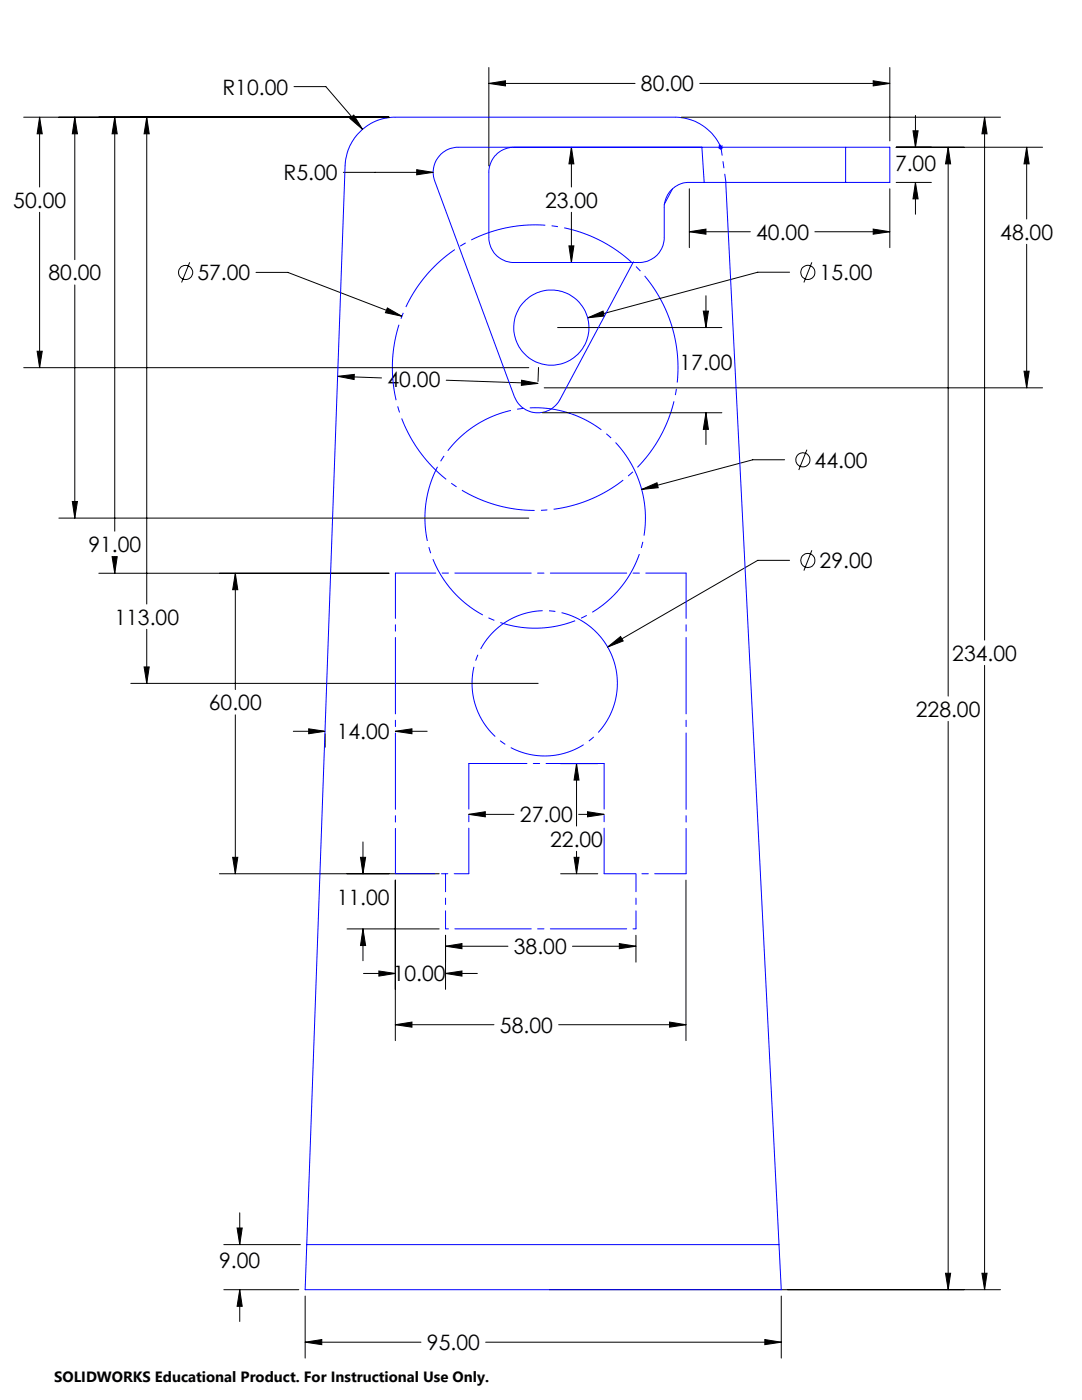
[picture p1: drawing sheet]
<svg xmlns="http://www.w3.org/2000/svg" width="216mm" height="279mm" viewBox="0 0 216 279" stroke-linecap="round" stroke-linejoin="round" font-family="sans-serif">
<g fill="none" stroke="#000" stroke-width=".2">
<path d="M58.7 17.3h6.3l7.4 8.5M97.5 16.7l3.4-.6v1zM97.5 13.5v19.6M97.5 16.7h29.2M139.6 16.7h38M174.2 16.1l3.4 .6-3.4 .4zM177.6 13.5v14.6M4.7 23.4h72.9M7.9 23.4l.5 3.3h-1zM7.9 23.4v13.9M14.9 23.4l.6 3.3h-1.1zM14.9 23.4v28.4"/>
<path d="M22.9 23.4l.5 3.3h-1zM22.9 23.4v82.6M29.3 23.4l.5 3.3h-1zM29.3 23.4v97.1M68.5 34.4h17.9M69.8 23.6l.8-.6 1.8 2.8zM83.1 33.9l3.3 .5-3.3 .5zM114 29.4l.5 3.3h-1zM114 29.4v7.9M136 23.4h63.6M137.5 37.7v11.7M177.6 37.7v11.7"/>
<path d="M178.8 29.4h29.2M178.8 36.4h7M182.2 26.1h1l-.5 3.3zM182.7 36.4l.5 3.3h-1zM182.7 23v6.4M182.7 36.4v6.4M189.2 29.4l.5 3.3h-1zM189.2 29.4v109.5M196.5 23.4l.5 3.3h-1.1zM196.5 23.4v104.3M204.9 29.4l.5 3.3h-1.1zM204.9 29.4v14.3"/>
<path d="M7.9 42.4v31M14.9 56.9v46.5M37.9 52.4l-1.7 4M51.1 54.4h6.3l22.8 8.7M113.5 49.1h1l-.5 3.3zM114 42.4v10M137.5 46.2l3.4-.5v1zM137.5 46.2h12.2M140.9 59v6.4M157.6 54.3h-6.4l-33.9 9.1M162 52.4l-1.6 4M162.6 46.2h15"/>
<path d="M174.2 45.7l3.4 .5-3.4 .5zM204.9 48.8v28.6M4.7 73.4h100.8M7.4 70.1h1l-.5 3.3zM67.4 75.1l3.3-.4v1zM67.4 75.1l8.7 .3M77.3 61.5l2.9 1.6-3.3-.7zM89 75.9l18.4 .6M104.1 75.9l3.3 .6-3.4 .4zM107.5 73.3l-.1 2.8M108.6 77.4h99.4M111.3 65.4h32.7"/>
<path d="M117.3 63.4l3-1.3 .3 1zM140.3 62.1h1.1l-.5 3.3zM204.3 74.1h1.1l-.5 3.3zM108.2 82.4h35.8M128 97.7l3.1-1.4 .2 1zM140.9 82.4l.5 3.3h-1.1zM140.9 82.4v6.3M156.6 91.8h-6.4l-22.2 5.9M161 89.7l-1.6 4.1M11.7 103.4h93.8M14.4 100.1h1.1l-.6 3.3zM19.7 114.4h57.9"/>
<path d="M22.4 111.1h1l-.5 3.3zM22.9 111.1v3.3M47 114.4l.4 3.3h-1zM47 114.4v23.2M157.6 111.8h-6.4l-30 17.4M162 109.8l-1.6 4.1M26.1 136.4h81.3M28.8 133.1h1l-.5 3.3zM29.3 125.6v10.8M121.2 129.2l2.6-2.2 .6 .9zM196.5 132.8v124.6M47 142.7v31.7"/>
<path d="M58.5 145.9h6.4M61.6 145.5l3.3 .4-3.3 .5zM64.9 146.5v2.6M78.9 145.9l3.3-.4v.9zM78.9 145.9h6.3M111.9 152.4h7.4M115 152.4l.5 3.3h-1zM115 152.4v12.5M189.2 144v113.4M43.8 174.4h43.8M46.4 171.1h1l-.4 3.3zM71.9 171.1h1.1l-.6 3.3z"/>
<path d="M72.4 168v6.4M78.9 175.6v32.1M93.5 162.5l3.3-.5v1zM93.5 162.5h9.1M111.9 174.4h7.4M114.5 171.1h1l-.5 3.3zM115 169.9v4.5M115.5 162.5h5M117.2 162l3.3 .5-3.3 .5zM136.9 175.6v32.1M69.3 185.4h18.3M72.4 185.4l.6 3.3h-1.1z"/>
<path d="M72.4 185.4v6.3M72.5 194.3h6.4M75.6 193.8l3.3 .5-3.3 .5zM88.9 188.8l3.3-.5v1zM88.9 194.3l3.3-.5v1zM88.9 186.7v10.7M88.9 188.8h12.5M88.9 194.3h6.3M114.2 188.8h12.7M123.6 188.3l3.3 .5-3.3 .5zM126.9 186.7v5.3M78.9 204.5l3.3-.5v1z"/>
<path d="M78.9 204.5h19.7M111.5 204.5h25.4M133.6 204l3.3 .5-3.3 .5zM44.7 257.4h14.9M44.7 248.4h15.2M47.3 245.1h1l-.5 3.3zM47.8 257.4l.5 3.3h-1zM47.8 242v6.4M47.8 257.4v6.3M60.9 258.7v12.3M109.7 257.4h89.9M155.9 258.7v12.3"/>
<path d="M188.7 254.1h1l-.5 3.3zM195.9 254.1h1.1l-.5 3.3zM60.9 267.9l3.3-.6v1.1zM60.9 267.9h23.1M96.9 267.9h59M152.6 267.3l3.3 .6-3.3 .5z"/>
<circle cx="37" cy="54.4" r="1.41"/>
<circle cx="161.2" cy="54.4" r="1.4"/>
<circle cx="160.2" cy="91.8" r="1.4"/>
<circle cx="161.2" cy="111.9" r="1.41"/>
</g>
<path d="M134 65a28.5 28.5 0 0 0-47.7-11.4 28.5 28.5 0 0 0 13.1 47.3 28.5 28.5 0 0 0 35-34.4l-.4-1.5" fill="none" stroke="#00f" stroke-width=".2" stroke-dasharray="15.2 1.3 1.3 1.3" stroke-dashoffset="3.8" stroke-linecap="butt"/>
<path d="M127.8 96.9a22 22 0 0 0-36.8-8.9 22 22 0 0 0 10 36.6 22 22 0 0 0 27.2-26.4l-.4-1.3" fill="none" stroke="#00f" stroke-width=".2" stroke-dasharray="15.2 1.3 1.3 1.3" stroke-dashoffset="5.2" stroke-linecap="butt"/>
<path d="M122.6 132.1a14.5 14.5 0 0 0-24.3-5.9 14.5 14.5 0 0 0 6.4 24.1 14.5 14.5 0 0 0 18.1-17.1l-.2-1.1" fill="none" stroke="#00f" stroke-width=".2" stroke-dasharray="15.2 1.3 1.3 1.3" stroke-dashoffset=".2" stroke-linecap="butt"/>
<g fill="none" stroke="#00f" stroke-width=".2">
<path d="M102.6 29.4a5.1 5.1 0 0 0-5.1 5v13a5 5 0 0 0 5.1 5h24.9a4.9 4.9 0 0 0 5-5v-6a5 5 0 0 1 5-5h40.1v-7h-86.2a5 5 0 0 0-4.7 6.7l15.9 43a5 5 0 0 0 4.4 3.3 5 5 0 0 0 4.7-2.6l14.7-27.6M134.2 37.7l-1.7 3.1M140.1 29.4l.4 7M143.4 29l.7 .7M143.8 28.9v1M143.8 29.4a10 10 0 0 0-9.1-6h-55.8a10.1 10.1 0 0 0-10 9.6l-8 224.4h95l-11.1-221M144.1 29l-.7 .7M168.7 29.4v7M61.2 248.4h94.2"/>
<circle cx="110" cy="65.4" r="7.5"/>
</g>
<path d="M143.9 29.4l.9 7" fill="none" stroke="#00f" stroke-width=".2" stroke-dasharray="15.2 1.3 1.3 1.3" stroke-dashoffset="13.6"/>
<path d="M120.5 174.4h16.4" fill="none" stroke="#00f" stroke-width=".2" stroke-dasharray="15.2 1.3 1.3 1.3" stroke-dashoffset="9"/>
<path d="M78.9 114.4h58" fill="none" stroke="#00f" stroke-width=".2" stroke-dasharray="15.2 1.3 1.3 1.3" stroke-dashoffset="7.2"/>
<path d="M78.9 114.4v60M136.9 114.4v60" fill="none" stroke="#00f" stroke-width=".2" stroke-dasharray="15.2 1.3 1.3 1.3" stroke-dashoffset="6.2"/>
<path d="M78.9 174.4h14.6" fill="none" stroke="#00f" stroke-width=".2" stroke-dasharray="15.2 1.3 1.3 1.3" stroke-dashoffset="7.3"/>
<path d="M88.9 174.4v11M126.9 185.4v-11" fill="none" stroke="#00f" stroke-width=".2" stroke-dasharray="15.2 1.3 1.3 1.3" stroke-dashoffset="11.6"/>
<path d="M93.5 174.4v-22M120.5 174.4v-22" fill="none" stroke="#00f" stroke-width=".2" stroke-dasharray="15.2 1.3 1.3 1.3" stroke-dashoffset="6.1"/>
<path d="M93.5 152.4h27" fill="none" stroke="#00f" stroke-width=".2" stroke-dasharray="15.2 1.3 1.3 1.3" stroke-dashoffset="3.6"/>
<path d="M88.9 185.4h38" fill="none" stroke="#00f" stroke-width=".2" stroke-dasharray="15.2 1.3 1.3 1.3" stroke-dashoffset="-1.9"/>
<path d="M152.6 267.3l3.3 .6-3.3 .5zM60.9 267.9l3.3-.6v1.1zM195.9 254.1h1.1l-.5 3.3zM196.5 23.4l.5 3.3h-1.1zM189.2 29.4l.5 3.3h-1zM188.7 254.1h1l-.5 3.3zM182.2 26.1h1l-.5 3.3zM182.7 36.4l.5 3.3h-1zM69.8 23.6l2.6 2.2-1.8-2.8zM114 29.4l.5 3.3h-1zM113.5 49.1h1l-.5 3.3zM137.5 46.2l3.4-.5v1zM174.2 45.7l3.4 .5-3.4 .5zM174.2 16.1l3.4 .6-3.4 .4zM97.5 16.7l3.4-.6v1zM204.3 74.1h1.1l-.5 3.3zM204.9 29.4l.5 3.3h-1.1zM83.1 33.9v1l3.3-.5zM104.1 75.9l3.3 .6-3.4 .4zM67.4 75.1l3.3-.4v1zM140.3 62.1h1.1l-.5 3.3zM140.9 82.4l.5 3.3h-1.1zM117.3 63.4l3.3-.3-.3-1zM47.3 245.1h1l-.5 3.3zM47.8 257.4l.5 3.3h-1zM77.3 61.5l-.4 .9 3.3 .7zM7.4 70.1h1l-.5 3.3zM7.9 23.4l.5 3.3h-1zM128 97.7l3.3-.4-.2-1zM14.4 100.1h1.1l-.6 3.3zM14.9 23.4l.6 3.3h-1.1zM22.4 111.1h1l-.5 3.3zM22.9 23.4l.5 3.3h-1zM46.4 171.1h1l-.4 3.3zM47 114.4l.4 3.3h-1zM78.9 204.5l3.3-.5v1zM133.6 204l3.3 .5-3.3 .5zM61.6 145.5l3.3 .4-3.3 .5zM78.9 145.9l3.3-.4v.9zM121.2 129.2l3.2-1.3-.6-.9zM28.8 133.1h1l-.5 3.3zM29.3 23.4l.5 3.3h-1zM117.2 162l3.3 .5-3.3 .5zM93.5 162.5l3.3-.5v1zM114.5 171.1h1l-.5 3.3zM115 152.4l.5 3.3h-1zM71.9 171.1h1.1l-.6 3.3zM72.4 185.4l.6 3.3h-1.1zM88.9 188.8l3.3-.5v1zM123.6 188.3l3.3 .5-3.3 .5zM75.6 193.8l3.3 .5-3.3 .5zM88.9 194.3l3.3-.5v1z" fill="#000"/>
<g font-size="4.2">
<text x="44.4" y="18.9">R10.00</text>
<text x="127.9" y="18.2">80.00</text>
<text x="56.6" y="36">R5.00</text>
<text x="178.6" y="34.1">7.00</text>
<text x="2.6" y="41.4">50.00</text>
<text x="108.8" y="41.4">23.00</text>
<text x="150.9" y="47.8">40.00</text>
<text x="199.6" y="47.8">48.00</text>
<text x="9.7" y="55.9">80.00</text>
<text x="39.4" y="55.9">57.00</text>
<text x="163.5" y="55.9">15.00</text>
<text x="77.3" y="77.2">40.00</text>
<text x="135.6" y="73.9">17.00</text>
<text x="162.6" y="93.3">44.00</text>
<text x="17.6" y="110.1">91.00</text>
<text x="163.5" y="113.4">29.00</text>
<text x="22.8" y="124.7">113.00</text>
<text x="190" y="131.8">234.00</text>
<text x="41.7" y="141.7">60.00</text>
<text x="182.7" y="143">228.00</text>
<text x="67.2" y="147.5">14.00</text>
<text x="103.7" y="164.1">27.00</text>
<text x="109.8" y="168.9">22.00</text>
<text x="67.2" y="180.5">11.00</text>
<text x="102.5" y="190.4">38.00</text>
<text x="78.4" y="195.9">10.00</text>
<text x="99.8" y="206.1">58.00</text>
<text x="43.7" y="253">9.00</text>
<text x="85.2" y="269.4">95.00</text>
</g>
<text font-size="3" x="10.8" y="275.7">SOLIDWORKS Educational Product. For Instructional Use Only.</text>
</svg>
